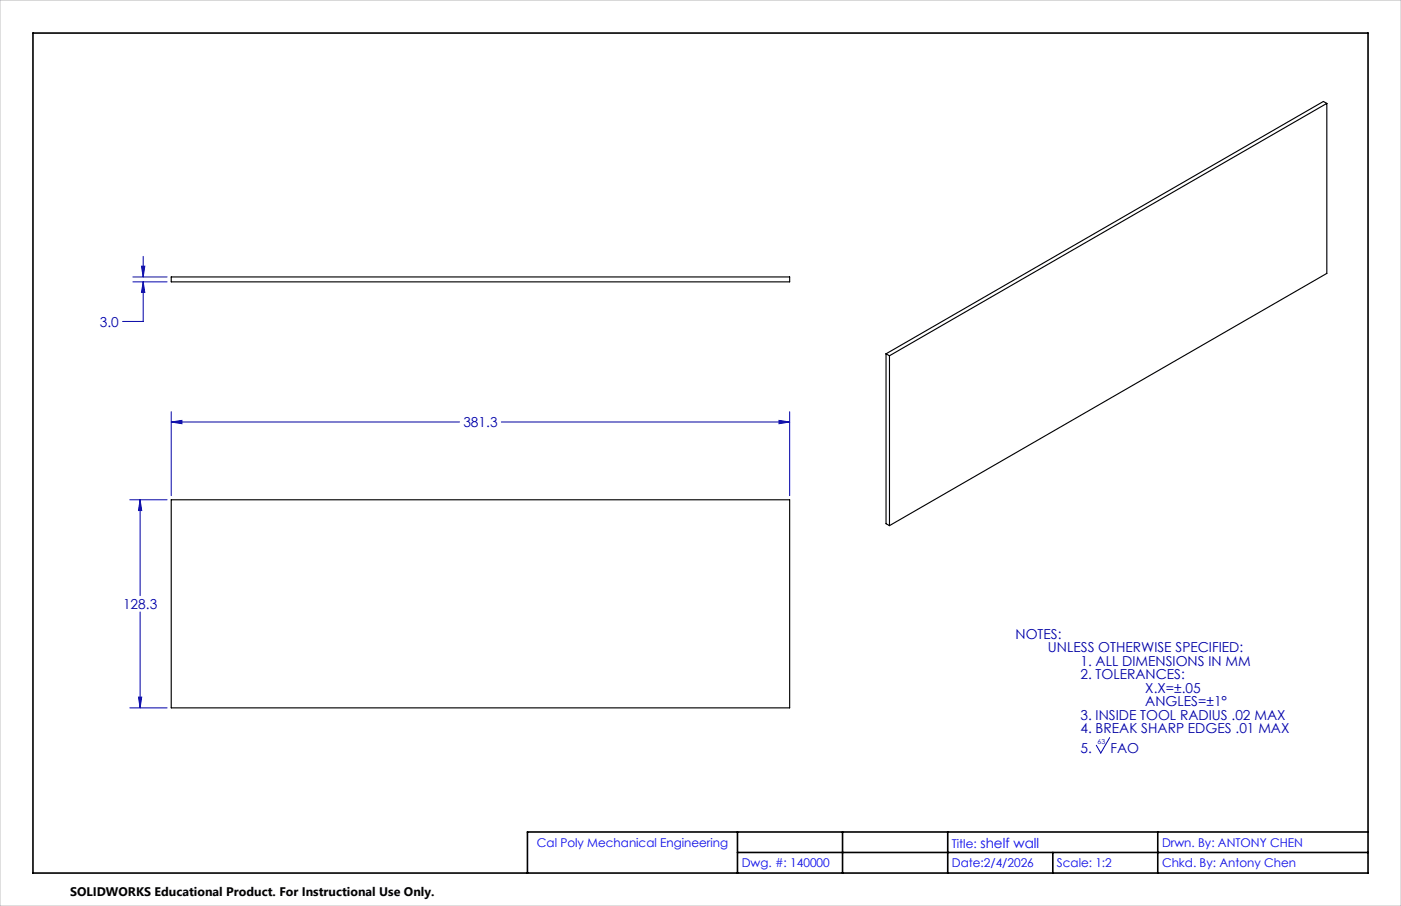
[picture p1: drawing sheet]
<svg xmlns="http://www.w3.org/2000/svg" width="432mm" height="279mm" viewBox="0 0 432 279" stroke-linecap="round" stroke-linejoin="round" font-family="sans-serif">
<path d="M408.9 31.9v52.4l-134.8 77.8M408.9 31.9l-134.8 77.8M408.9 31.9l-1-.6-134.8 77.8M52.8 85.4h190.6v1.5h-190.6zM273.1 109.1l1 .6M273.1 109.1v52.4l1 .6M274.1 109.7v52.4M52.8 154.1h190.6v64.2h-190.6z" fill="none" stroke="#000" stroke-width=".35"/>
<g fill="none" stroke="#0000a0" stroke-width=".31">
<path d="M44.1 79.1v6.3M41 86.9h10.5M41 85.4h10.5M43.6 82.1h1l-.5 3.3zM44.1 86.9l.5 3.3h-1zM44.1 86.9v12.2h-6.3M52.8 130.1l3.3-.5v1.1zM52.8 127v25.9M52.8 130.1h88.8M154.5 130.1h88.9M240.1 129.6l3.3 .5-3.3 .6zM243.4 127v25.9"/>
<path d="M40 154.1h11.5M43.2 154.1l.5 3.3h-1zM43.2 154.1v29.6M43.2 188.7v29.6M40 218.3h11.5M42.7 215h1l-.5 3.3zM342 227.5l-2.7 4.7-1.4-2.4"/>
</g>
<path d="M10.2 10.2h411.4v259h-411.4zM227.3 256.6v12.6M259.7 256.6v12.6M292.1 256.6v12.6M356.8 256.6v12.6M421.6 256.6h-259v12.6M227.3 262.9h194.3M324.5 262.9v6.3" fill="none" stroke="#000" stroke-width=".5"/>
<path d="M0 0h431.8v279.4h-431.8z" fill="none" stroke="#c0c0c0" stroke-width=".31"/>
<path d="M240.1 129.6l3.3 .5-3.3 .6zM52.8 130.1l3.3-.5v1.1zM43.2 154.1l.5 3.3h-1zM42.7 215h1l-.5 3.3zM44.1 86.9l.5 3.3h-1zM43.6 82.1h1l-.5 3.3z" fill="#0000a0"/>
<g font-size="4.2" fill="#0000a0">
<text x="30.7" y="100.7">3.0</text>
<text x="142.8" y="131.7">381.3</text>
<text x="37.9" y="187.8">128.3</text>
<text x="313" y="197">NOTES:</text>
<text x="323" y="201.1">UNLESS OTHERWISE SPECIFIED:</text>
<text x="333" y="205.3">1. ALL DIMENSIONS IN MM</text>
<text x="333" y="209.5">2. TOLERANCES:</text>
<text x="353" y="213.7">X.X=±.05</text>
<text x="353" y="217.8">ANGLES=±1°</text>
<text x="333" y="222">3. INSIDE TOOL RADIUS .02 MAX</text>
<text x="333" y="226.2">4. BREAK SHARP EDGES .01 MAX</text>
<text x="333" y="232.2">5.</text>
<text x="342.2" y="232.2">FAO</text>
</g>
<text font-size="3.8" x="21.6" y="276.3">SOLIDWORKS Educational Product. For Instructional Use Only.</text>
<g font-size="3.7" fill="#00f">
<text x="165.5" y="261.1">Cal Poly Mechanical Engineering</text>
<text x="293.4" y="261.5">Title: shelf wall</text>
<text x="358.1" y="261.1">Drwn. By: ANTONY CHEN</text>
<text x="228.6" y="267.5">Dwg. #: 140000</text>
<text x="293.4" y="267.5">Date:2/4/2026</text>
<text x="325.8" y="267.5">Scale: 1:2</text>
<text x="358.1" y="267.5">Chkd. By: Antony Chen</text>
</g>
<text font-size="2.1" fill="#0000a0" x="338.3" y="229.4">63</text>
</svg>
